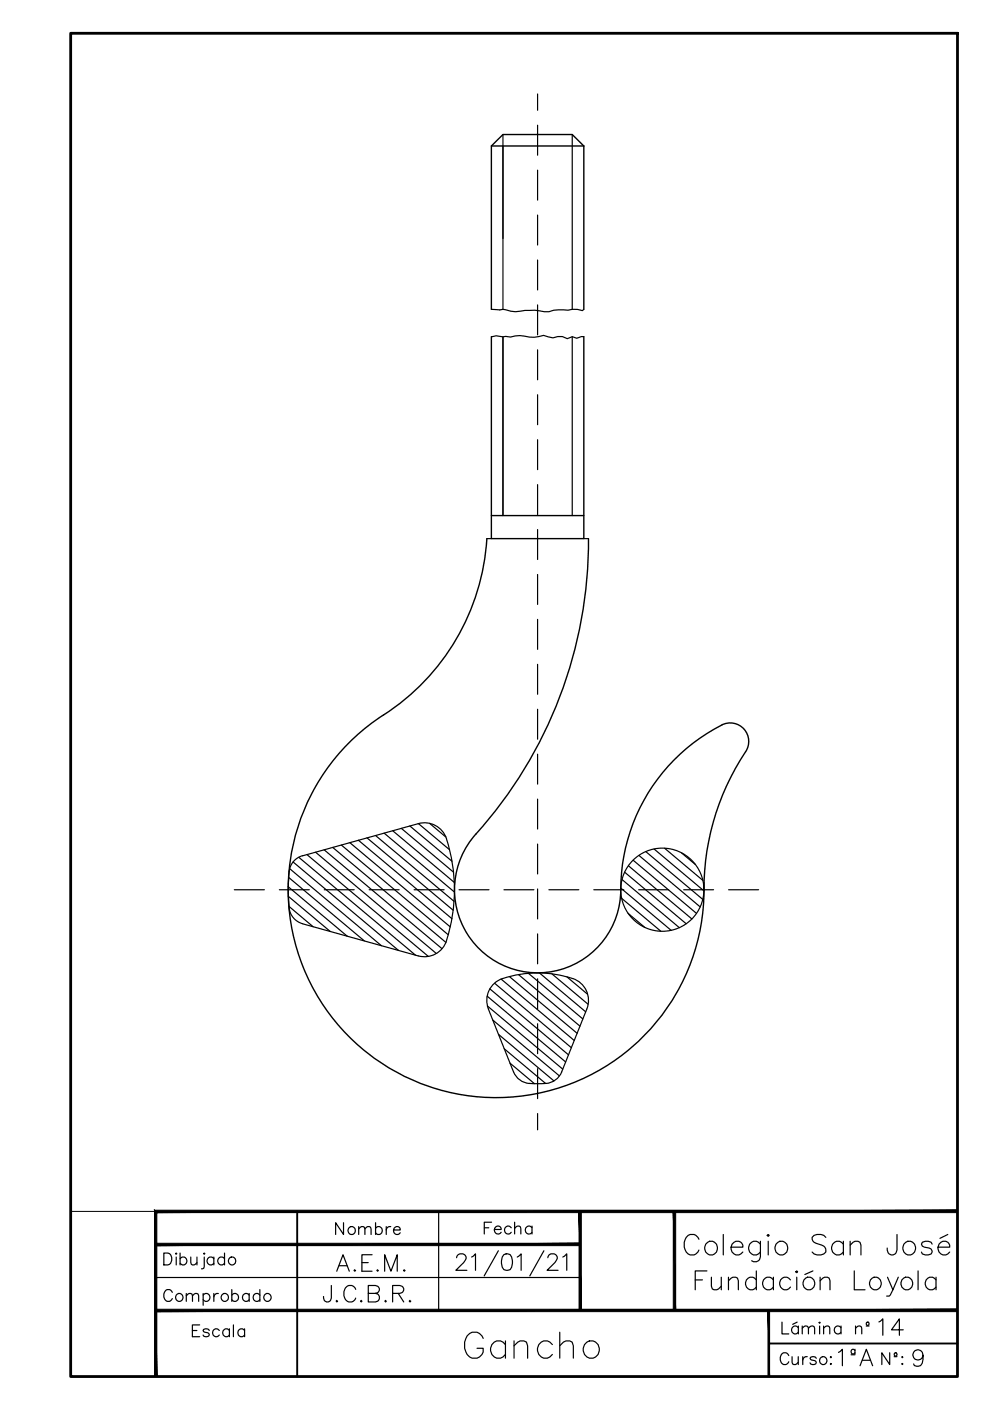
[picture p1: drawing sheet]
<svg xmlns="http://www.w3.org/2000/svg" width="210mm" height="297mm" viewBox="0 0 210 297" stroke-linecap="round" stroke-linejoin="round" font-family="sans-serif">
<!-- layer: 0 -->
<path d="M104.2 31h19.6M123.8 31l-2.5-2.5h-14.7l-2.4 2.5v34.6M123.8 31v34.6M104.2 71.4v42.8h19.6v-42.8M103.2 114.2a47.9 47.9 0 0 1-21.9 37.4 44.1 44.1 0 0 0 3.7 76.2 44.1 44.1 0 0 0 64.3-41.2 52.7 52.7 0 0 1 8.8-27.2M104.2 109.3h19.6M124.8 114.2a93.6 93.6 0 0 1-24.9 63.9 17.6 17.6 0 0 0 8.5 27.2 17.6 17.6 0 0 0 23.2-16.7 39 39 0 0 1 22.1-35.1 3.9 3.9 0 0 1 4.3 1.3 3.9 3.9 0 0 1 .1 4.6" fill="none" stroke="#000" stroke-width=".3"/>
<g fill="none" stroke="#000" stroke-width=".25">
<path d="M114 19.9v3.5M106.6 28.5v37.1M114 26.6v6.3M114 36.1v6.3M121.3 28.5v37.1M114 45.6v6.4M114 55.1v6.4M104.2 65.6l1.8 .1 .6-.1a8.1 8.1 0 0 0 4.7 .2 11.6 11.6 0 0 1 4.1 .3h1a8.6 8.6 0 0 1 4-.3l.9-.2h1.2l1 .3 .3-.3M104.2 60.3h.1M104.2 71.4h.1M106.6 71.4v37.9M114 64.7v6.3"/>
<path d="M114 74.2v6.3M121.3 71.4v37.9M123.8 71.4h-.5l-1 .3-1-.3-1 .4-1-.4h-1l-1.1 .2-1.9-.5a6.5 6.5 0 0 1-4.1 .2l-1-.2-2 .4-3-.3-1 .2M114 83.7v6.4M114 93.2v6.4M103.2 114.2h1M114 102.8v6.3M114 112.3v6.3M123.8 114.2h1M114 121.8v6.4M114 131.3v6.4M114 140.9v6.3"/>
<path d="M114 150.4v6.3M114 159.9v6.4M70.5 179.7l24 20.1M72.4 179.2l22.6 19M74.2 178.7l21.3 17.8M76 178.1l19.8 16.7M77.8 177.6l18.3 15.4M79.6 177.2l16.7 13.9M81.4 176.6l15 12.5M83.3 176.1l13 11M85.1 175.6l11.1 9.3M86.9 175.1l8.9 7.5"/>
<path d="M88.7 174.6l-24.5 6.8a3.9 3.9 0 0 0-2.9 3.4M88.7 174.6a5 5 0 0 1 6.3 4.3 34.8 34.8 0 0 1-.7 21.3 4.9 4.9 0 0 1-5.6 2.5l-24.5-6.8a4 4 0 0 1-2.9-3.4M88.7 174.6l6.6 5.6M91.1 174.6l3.4 2.8M114 169.4v6.4M114 179v6.3M140.9 179.8l8.1 6.9M49.7 188.6h6.3M59.2 188.6h6.4M61.1 188l12.5 10.5M61.1 190l8.9 7.5M61.2 186l16 13.5"/>
<path d="M61.3 192.2l5.1 4.3M61.3 184.8l-.2 3.8 .2 3.9M61.4 184.2l19.5 16.3M62.1 182.8l22.4 18.7M63.4 181.8l24.7 20.7M65.1 181.2l25.7 21.6M66.9 180.7l25.6 21.4M68.7 180.2l25 20.9M68.7 188.6h6.4M78.3 188.6h6.3M87.8 188.6h6.3M97.3 188.6h6.4"/>
<path d="M106.8 188.6h6.4M114 188.5v6.3M114 198v6.4M116.4 188.6h6.3M125.9 188.6h6.3M131.6 188.3l10.7 9M131.8 190.5l8.3 6.9M131.9 186.5l12.1 10.2M132.4 184.9l13.1 11M133.2 193.6l3.6 3.1M133.2 183.6l13.5 11.2M134.2 182.4l13.5 11.3"/>
<path d="M135.4 188.6h6.4M135.5 181.4l13 10.9M136.9 180.6l12.1 10.1M138.7 180l10.5 8.9M144.5 180.8l2.9 2.5M144.9 188.6h6.4M149.2 187.1v1.5M154.5 188.6h6.3M103.3 211.2l16.6 14M103.3 213.3l16 13.4M103.9 209.7l16.6 14M104.5 216.3l14.1 11.8"/>
<path d="M104.9 208.5l16.2 13.6M105.7 219.3l11.8 9.9M106.3 207.6l15.5 13M106.6 207.5a4.9 4.9 0 0 0-3 6.4l5.3 13.4M106.6 207.5a22.8 22.8 0 0 1 15.9 .4 4.9 4.9 0 0 1 1.9 6l-5.3 13.4M108 207.1l14.4 12M109.9 206.6l13.1 11M112 206.4l11.6 9.6M114 207.5v6.4M114 217.1v6.3M114.4 206.3l9.8 8.2M117 206.5l7.7 6.4"/>
<path d="M120.2 207.1l4.4 3.7M106.9 222.4l8.8 7.3M108.1 225.4l5.2 4.4M108.9 227.3a4.2 4.2 0 0 0 4.5 2.5 6.6 6.6 0 0 0 4.6-1l1.1-1.5M114 226.6v6.3M114 236.1v3.5M93 256.8v21M123 256.8v21M143 256.8v21M203 256.8h-170v35.1M33 277.8h170M33 270.9h90"/>
<path d="M33 263.8h90M34.7 265.7h.9a1.35 1.35 0 0 1 .8 1.2 1.35 1.35 0 0 1-.8 1.3h-.9zM37.4 265.7l.1 .1-.1 .1-.2-.1zM37.4 266.5v1.7M38.2 266.9a.8 .8 0 0 1 1.2-.1 .8 .8 0 0 1 0 1.1 .8 .8 0 0 1-1.2-.1M38.2 265.7v2.5M40.4 266.5l.2 1.6 .6 .1 .6-.5M41.8 266.5v1.7M43.3 265.7l.1 .1-.1 .1zM43.3 266.5v2l-.1 .4-.5 .1M45.3 266.9a.8 .8 0 0 0-1.1-.1 .8 .8 0 0 0 0 1.1 .8 .8 0 0 0 1.1-.1M45.3 266.5v1.7"/>
<path d="M47.6 266.9a.8 .8 0 0 0-1.2-.1 .8 .8 0 0 0 0 1.1 .8 .8 0 0 0 1.2-.1M47.6 265.7v2.5M96.8 266.7a.88 .88 0 0 1 .7-.9h.6a.86 .86 0 0 1 .6 1.4l-2.1 2.1h2.4M100 266.5l.8-.7v3.5M105.7 265.2l-3 5.3M106.8 266a1.11 1.11 0 0 1 1.7 .5 2.93 2.93 0 0 1-.3 2.7 1.17 1.17 0 0 1-1.7-.5 2.85 2.85 0 0 1 .3-2.7zM109.7 266.5l.8-.7v3.5M115.3 265.2l-3 5.3M116.2 266.7a.9 .9 0 0 1 .6-.9h.7a.86 .86 0 0 1 .5 1.4l-.3 .5-1.7 1.6h2.3M119.3 266.5l.9-.7v3.5M147.4 271.4h1.5M148.2 262.7a1.52 1.52 0 0 0-1.5-1 1.52 1.52 0 0 0-1.4 1 2.46 2.46 0 0 0 1 3.4 1.57 1.57 0 0 0 1.9-1.1"/>
<path d="M149.9 269.5h-2.5v4M150.8 270.8v1.9l.2 .6 .4 .2h.6l.9-.8M152.9 270.8v2.7M153.4 261.7v4.4M154.5 271.6l.9-.8h.6l.4 .2 .1 .6v1.9M154.5 270.8v2.7M155 264.4h2.5a1.25 1.25 0 0 0-1.2-1.3 1.25 1.25 0 0 0-1.3 1.3 1.38 1.38 0 0 0 .8 1.6 1.38 1.38 0 0 0 1.7-.5M160.4 271.4a1.32 1.32 0 0 0-2.3 .3 1.32 1.32 0 0 0 1.5 1.8l.8-.6M160.4 269.5v4M161.2 263.2v3.3a1.14 1.14 0 0 1-1.8 .8M161.2 263.8a1.4 1.4 0 0 0-2-.2 1.4 1.4 0 0 0 0 2.1 1.4 1.4 0 0 0 2-.2M162.7 261.9l.2-.2 .2 .2-.2 .2z"/>
<path d="M162.9 263.2v2.9M163 277.8v14.1M164 271.4a1.32 1.32 0 0 0-2.3 .3 1.32 1.32 0 0 0 1.5 1.8l.8-.6M164 270.8v2.7M167.6 271.4a1.32 1.32 0 0 0-2.3 .3 1.32 1.32 0 0 0 1.5 1.8l.8-.6M168.9 269.5l.2 .1-.2 .2-.2-.2zM168.9 270.8v2.7M172.4 269.5l-1.8 .7M173.9 271.6l.9-.8h.6l.4 .2 .2 .6v1.9M173.9 270.8v2.7M175.1 262.3a1.93 1.93 0 0 0-2.9 0 1.09 1.09 0 0 0 .8 1.3l1.2 .4a1.06 1.06 0 0 1 .8 .8 1.06 1.06 0 0 1-.3 1.1 1.99 1.99 0 0 1-2.5-.4M178.8 263.8a1.4 1.4 0 0 0-2-.2 1.4 1.4 0 0 0 0 2.1 1.4 1.4 0 0 0 2-.2"/>
<path d="M178.8 263.2v2.9M180.3 264l1-.8h.6l.4 .2 .2 .6v2.1M180.3 263.2v2.9M181.1 269.5v4h2.3M188.2 270.8l1.1 2.7 1.2-2.7M189.3 273.5l-.6 1.1-.1 .2h-.6M190.2 261.7v3.3l-.2 .6a.99 .99 0 0 1-1.7 0l-.2-1M194.6 269.5v4M197.6 263.8l-.2-.4-.6-.2-1.2 .2-.2 .4 .2 .4 1.8 .6 .2 .7-.2 .4-.6 .2-1.2-.2-.2-.4M198.5 271.4a1.32 1.32 0 0 0-2.3 .3 1.32 1.32 0 0 0 1.5 1.8l.8-.6M198.5 270.8v2.7M198.9 264.4h2.5a1.24 1.24 0 0 0-1.3-1.3 1.24 1.24 0 0 0-1.2 1.3 1.37 1.37 0 0 0 .8 1.6 1.37 1.37 0 0 0 1.7-.5"/>
<path d="M201 261.7l-1.7 .9M195.7 287.3a1.08 1.08 0 0 1-1.5 1 1.08 1.08 0 0 1-.4-1.7 1.08 1.08 0 0 1 1.7 .1 3.1 3.1 0 0 1-.3 2.8 1.04 1.04 0 0 1-1.5-.3"/>
<circle cx="140.4" cy="188.6" r="8.8"/>
<circle cx="49.2" cy="267.3" r=".83"/>
<circle cx="150.8" cy="264.6" r="1.44"/>
<circle cx="165.7" cy="264.6" r="1.44"/>
<circle cx="171.5" cy="272.1" r="1.32"/>
<circle cx="185.6" cy="272.1" r="1.32"/>
<circle cx="192.3" cy="272.1" r="1.32"/>
<circle cx="192.8" cy="264.6" r="1.44"/>
</g>
<path d="M63 256.8v35.1M163 284.8h40" fill="none" stroke="#000" stroke-width=".4"/>
<g fill="#000" stroke="#000" stroke-width=".21">
<path d="M33 277.6v.5l170-.5zM33 278.1l170-.5v.5z"/>
<path d="M33 263.6v.5l90-.5zM33 264.1l90-.5v.5z"/>
<path d="M122.8 256.8v21h.5zM122.8 256.8h.5v21z"/>
<path d="M142.7 256.8v21h.6zM142.7 256.8h.6v21z"/>
<path d="M32.8 256.6v35.3h.5zM32.8 256.6l.5 .5v34.8zM32.8 256.6l.5 .5 169.7-.5zM33.3 257.1l169.7-.5v.5z"/>
<path d="M162.8 277.8v14.1h.4zM162.8 277.8h.4v14.1z"/>
</g>
<path d="M15 7.1h188v284.8h-188z" fill="none" stroke="#000" stroke-width=".59"/>
<path d="M15 7.1h188v249.7h-188z" fill="none" stroke="#000" stroke-width=".21"/>
<text font-size="9.7" x="97.4" y="289.3">Gancho</text>
<g font-size="7.1">
<text x="67.4" y="277.3">J.C.B.R.</text>
<text x="185.2" y="284.3">14</text>
<text x="176.4" y="290.7">1ªA</text>
</g>
<g font-size="6.6">
<text x="70.2" y="270.6">A.E.M.</text>
<text x="33.5" y="278">Comprobado</text>
</g>
<g font-size="5.7">
<text x="69.8" y="262.8">Nombre</text>
<text x="101.6" y="262.8">Fecha</text>
<text x="39.5" y="284.7">Escala</text>
<text x="164.4" y="284">Lámina nº</text>
<text x="164" y="290.7">Curso:</text>
<text x="185.6" y="290.7">Nº:</text>
</g>
</svg>
